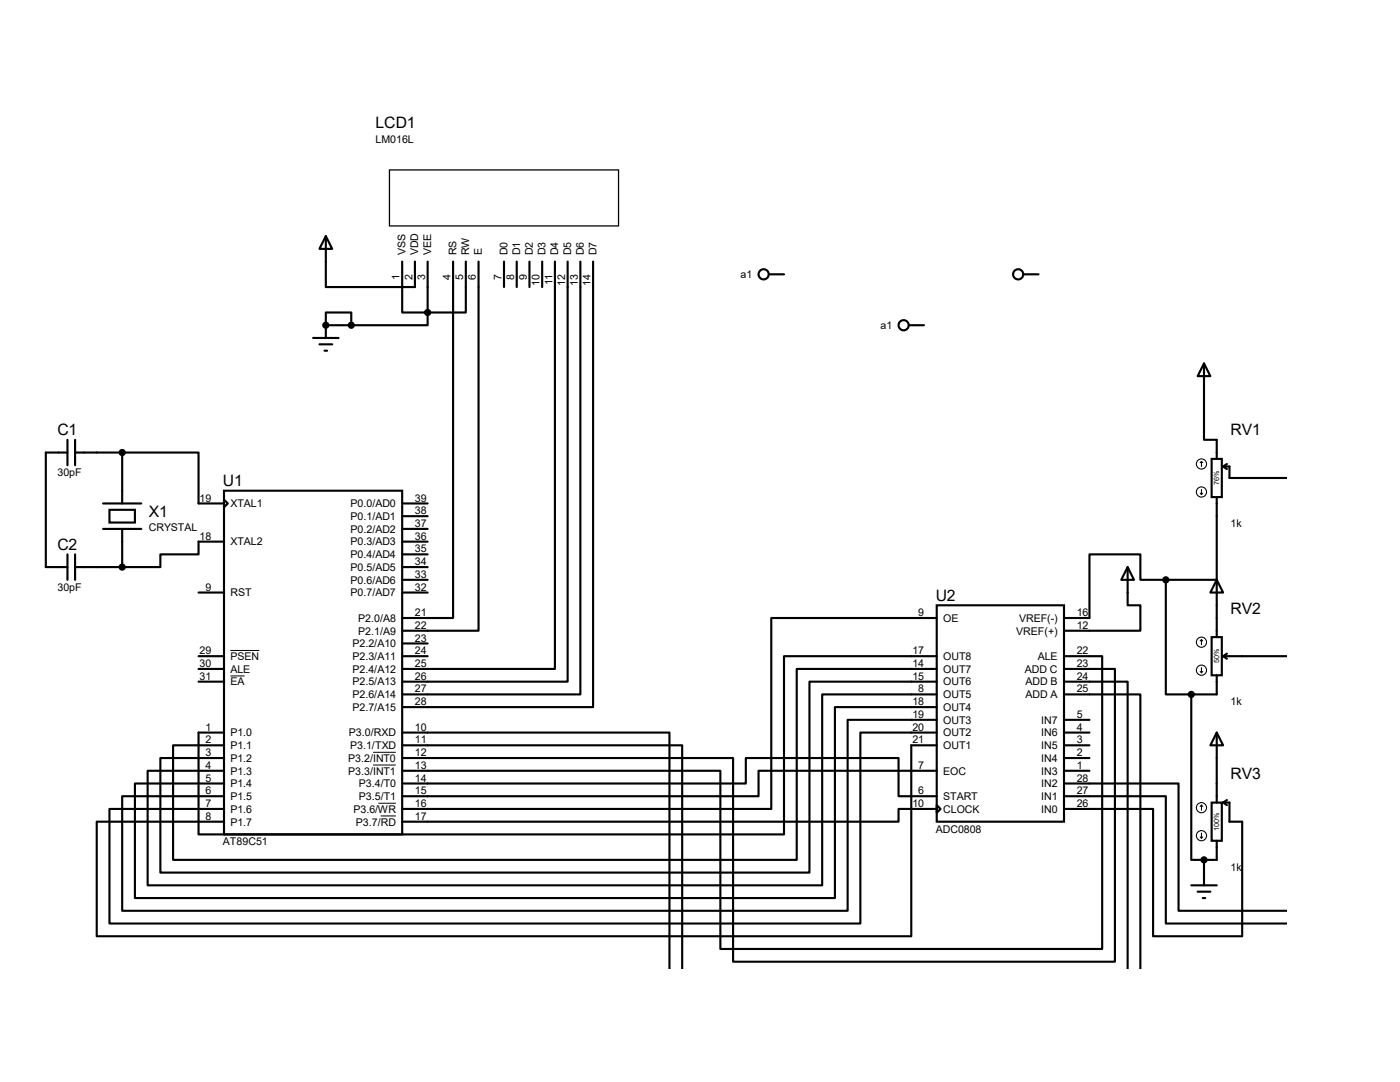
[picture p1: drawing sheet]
<svg xmlns="http://www.w3.org/2000/svg" width="279mm" height="216mm" viewBox="0 0 279 216" stroke-linecap="round" stroke-linejoin="round" font-family="sans-serif">
<g fill="none" stroke="#000" stroke-width=".42">
<path d="M65 47.1l1.3 2.6h-2.5zM65 47.1v10.2h17.8v-5.1M80.3 52.2v10.2h5M85.3 52.2v10.2M90.4 52.2v71.1h-10.1M93 52.2v10.2h-7.7M95.5 52.2v73.7h-15.2M100.6 52.2v5.1M103.1 52.2v5.1M105.7 52.2v5.1M108.2 52.2v5.1M110.7 52.2v81.3h-30.4"/>
<path d="M113.3 52.2v83.8h-33M115.8 52.2v86.4h-35.5M118.4 52.2v88.9h-38.1M153.4 54.7h3.1M204.2 54.7h3.1M62.5 67.4h5.1M63.8 68.7h2.5M64.8 70h.5M65 64.9v-2.5h5.1v2.5M65 64.9h5.1M65 64.9v2.5M85.3 62.4v2.5h-15.2"/>
<path d="M181.4 64.9h3M240.3 72.5l1.3 2.6h-2.6zM240.3 72.5v15.3h2.5v3.8M13.5 90.3h-4.4v22.9h4.4M13.5 87.8v5M15 90.3h9.4M15 87.8v5M24.4 90.3h15.2v10.2h5.1M24.4 90.3v10.2M44.7 97.9h35.6v68.6h-35.6zM44.7 99.7l.8 .8-.8 .7zM241.8 91.6h2v7.6h-2z"/>
<path d="M242.8 99.2v16.5h-10.1M244.1 93.1h1.3v2.3h11.5M244.1 93.1l.8 .5M244.9 92.6l-.8 .5M13.5 110.6v5.1M15 113.2h9.4M15 110.6v5.1M20.6 100.5h7.6M20.6 105.5h7.6M21.8 101.7h5.1v2.6h-5.1zM24.4 105.5v7.7M39.6 118.2h5.1"/>
<path d="M44.7 108.1h-5.1v2.5h-7.6v2.6h-7.6M80.3 113.2h5M80.3 108.1h5M80.3 100.5h5M80.3 118.2h5M80.3 103h5M80.3 105.5h5M80.3 110.6h5M80.3 115.7h5M225 113.2l1.3 2.5h-2.5zM225 113.2v7.6h2.6v5.1h-15.3M232.7 115.7h-5.1v-5.1h-10.2v12.7h-5.1"/>
<path d="M232.7 115.7v22.9h5M242.8 115.7l1.3 2.5h-2.5zM242.8 115.7v11.4M39.6 130.9h5.1M39.6 133.5h5.1M39.6 136h5.1M80.3 130.9h5M80.3 128.4h5M186.9 120.8h25.4v43.2h-25.4zM186.9 138.6h-22.8v38.1h-134.6v-22.9h15.2M186.9 123.3h-33v38.1h-73.6M186.9 133.5h-27.9v38.1h-124.5v-22.9h10.2"/>
<path d="M186.9 136h-25.4v38.1h-129.5v-22.8h12.7M186.9 130.9h-30.4v35.6h-116.9v-20.3h5.1M212.3 136h12.7v57.3M212.3 138.6h15.3v54.7M212.3 133.5h10.2v58.4h-76.2v-40.6h-66M212.3 130.9h7.7v58.5h-76.2v-35.6h-63.5M237.7 138.6v33h2.6M241.8 127.1h2v7.6h-2zM242.8 134.7v3.9h-5.1M244.1 130.9h12.8M244.1 130.9l.8 .5M244.9 130.4l-.8 .5"/>
<path d="M80.3 148.7h55.8v44.6M80.3 146.2h53.3v47.1M80.3 156.3h68.5v-5h30.5v7.6h7.6M186.9 148.7h-5v38.1h-162.6v-22.8h25.4M186.9 153.8h-35.5v5.1h-71.1M186.9 146.2h-15.2v38.1h-149.9v-22.9h22.9M186.9 141.1h-20.3v38.1h-139.7v-22.9h17.8M186.9 143.6h-17.7v38.1h-144.8v-22.8h20.3M212.3 156.3h22.9v25.4h21.7M212.3 158.9h20.4v25.4h24.2M212.3 146.2h5.1M212.3 148.7h5.1"/>
<path d="M212.3 151.3h5.1M212.3 153.8h5.1M212.3 143.6h5.1M242.8 146.2l1.3 2.5h-2.5zM242.8 146.2v13.9M244.9 159.6l-.8 .5M186.9 160.7l.8 .7-.8 .8zM186.9 161.4h-7.6v2.6h-99M237.7 176.7h5.1M239 177.9h2.6M240 179.2h.5M240.3 171.6v5.1"/>
<path d="M241.8 160.1h2v7.7h-2zM242.8 167.8v3.8h-2.5M244.1 160.1h1.3v3.9h2.5v22.8h-17.8v-25.4h-17.8M244.1 160.1l.8 .6"/>
<circle cx="152.4" cy="54.7" r="1.02"/>
<circle cx="203.2" cy="54.7" r="1.02"/>
<circle cx="180.3" cy="64.9" r="1.02"/>
</g>
<circle cx="65" cy="64.9" r=".21" fill="#000"/>
<path d="M46 134.9h2.8M46 129.8h5.7M74.5 150.1h4.5M74.5 152.7h4.5M75.5 160.3h3.5M76 162.8h3" fill="none" stroke="#000" stroke-width=".2"/>
<path d="M77.7 33.9h45.7v11.2h-45.7z" fill="none" stroke="#000" stroke-width=".25"/>
<g fill="#000" stroke="#000" stroke-width=".42">
<circle cx="65" cy="64.9" r=".51"/>
<circle cx="70.1" cy="64.9" r=".51"/>
<circle cx="85.3" cy="62.4" r=".51"/>
<circle cx="24.4" cy="90.3" r=".51"/>
<circle cx="24.4" cy="113.2" r=".51"/>
<circle cx="232.7" cy="115.7" r=".51"/>
<circle cx="237.7" cy="138.6" r=".51"/>
<circle cx="240.3" cy="171.6" r=".51"/>
</g>
<g fill="none" stroke="#000" stroke-width=".21">
<path d="M239.5 98.4l.3 .3M239.8 92.1l-.3 .2M239.8 92.1l.2 .2M239.8 92.1v1M239.8 97.7v1M240 98.4l-.2 .3M239.5 134l.3 .2M239.8 127.6v1.1M239.8 133.2v1M239.8 127.6l-.3 .3M239.8 127.6l.2 .3M240 134l-.2 .2"/>
<path d="M239.5 167l.3 .3M239.8 160.7v1M239.8 166.2v1.1M239.8 160.7l-.3 .2M239.8 160.7l.2 .2M240 167l-.2 .3"/>
<circle cx="239.8" cy="92.6" r="1.02"/>
<circle cx="239.8" cy="98.2" r="1.02"/>
<circle cx="239.8" cy="133.7" r="1.02"/>
<circle cx="239.8" cy="128.1" r="1.02"/>
<circle cx="239.8" cy="166.8" r="1.02"/>
<circle cx="239.8" cy="161.2" r="1.02"/>
</g>
<g font-size="3.1">
<text x="75" y="25.6">LCD1</text>
<text x="11.5" y="86.9">C1</text>
<text x="245.6" y="86.9">RV1</text>
<text x="44.5" y="97">U1</text>
<text x="29.7" y="103.1">X1</text>
<text x="11.5" y="109.7">C2</text>
<text x="186.7" y="119.9">U2</text>
<text x="245.6" y="122.4">RV2</text>
<text x="245.6" y="155.4">RV3</text>
</g>
<g font-size="2.1">
<text x="75" y="28.5">LM016L</text>
<text x="80.9" y="50.9" transform="rotate(-90 80.9 50.9)">VSS</text>
<text x="83.5" y="50.9" transform="rotate(-90 83.5 50.9)">VDD</text>
<text x="86" y="50.9" transform="rotate(-90 86 50.9)">VEE</text>
<text x="91.1" y="50.9" transform="rotate(-90 91.1 50.9)">RS</text>
<text x="93.6" y="50.9" transform="rotate(-90 93.6 50.9)">RW</text>
<text x="96.2" y="50.9" transform="rotate(-90 96.2 50.9)">E</text>
<text x="101.3" y="50.9" transform="rotate(-90 101.3 50.9)">D0</text>
<text x="103.8" y="50.9" transform="rotate(-90 103.8 50.9)">D1</text>
<text x="106.3" y="50.9" transform="rotate(-90 106.3 50.9)">D2</text>
<text x="108.9" y="50.9" transform="rotate(-90 108.9 50.9)">D3</text>
<text x="111.4" y="50.9" transform="rotate(-90 111.4 50.9)">D4</text>
<text x="114" y="50.9" transform="rotate(-90 114 50.9)">D5</text>
<text x="116.5" y="50.9" transform="rotate(-90 116.5 50.9)">D6</text>
<text x="119" y="50.9" transform="rotate(-90 119 50.9)">D7</text>
<text x="79.8" y="55.9" transform="rotate(-90 79.8 55.9)">1</text>
<text x="82.3" y="55.9" transform="rotate(-90 82.3 55.9)">2</text>
<text x="84.8" y="55.9" transform="rotate(-90 84.8 55.9)">3</text>
<text x="89.9" y="55.9" transform="rotate(-90 89.9 55.9)">4</text>
<text x="92.5" y="55.9" transform="rotate(-90 92.5 55.9)">5</text>
<text x="95" y="55.9" transform="rotate(-90 95 55.9)">6</text>
<text x="100.1" y="55.9" transform="rotate(-90 100.1 55.9)">7</text>
<text x="102.6" y="55.9" transform="rotate(-90 102.6 55.9)">8</text>
<text x="105.2" y="55.9" transform="rotate(-90 105.2 55.9)">9</text>
<text x="107.7" y="57.1" transform="rotate(-90 107.7 57.1)">10</text>
<text x="110.2" y="56.9" transform="rotate(-90 110.2 56.9)">11</text>
<text x="112.8" y="57.1" transform="rotate(-90 112.8 57.1)">12</text>
<text x="115.3" y="57.1" transform="rotate(-90 115.3 57.1)">13</text>
<text x="117.9" y="57.1" transform="rotate(-90 117.9 57.1)">14</text>
<text x="147.8" y="55.5">a1</text>
<text x="175.7" y="65.7">a1</text>
<text x="11.5" y="95">30pF</text>
<text x="39.8" y="100.1">19</text>
<text x="46" y="101.2">XTAL1</text>
<text x="70" y="101.2">P0.0/AD0</text>
<text x="82.8" y="100.1">39</text>
<text x="29.7" y="106">CRYSTAL</text>
<text x="39.8" y="107.7">18</text>
<text x="70" y="103.8">P0.1/AD1</text>
<text x="70" y="106.3">P0.2/AD2</text>
<text x="82.8" y="102.6">38</text>
<text x="82.8" y="105.2">37</text>
<text x="82.8" y="107.7">36</text>
<text x="245.6" y="105.2">1k</text>
<text x="46" y="108.8">XTAL2</text>
<text x="70" y="108.8">P0.3/AD3</text>
<text x="70" y="111.4">P0.4/AD4</text>
<text x="70" y="113.9">P0.5/AD5</text>
<text x="82.8" y="110.2">35</text>
<text x="82.8" y="112.8">34</text>
<text x="11.5" y="117.9">30pF</text>
<text x="41" y="117.9">9</text>
<text x="46" y="119">RST</text>
<text x="70" y="116.5">P0.6/AD6</text>
<text x="70" y="119">P0.7/AD7</text>
<text x="82.8" y="115.3">33</text>
<text x="82.8" y="117.9">32</text>
<text x="71.5" y="124.1">P2.0/A8</text>
<text x="82.8" y="122.9">21</text>
<text x="82.8" y="125.5">22</text>
<text x="183.2" y="122.9">9</text>
<text x="188.2" y="124.1">OE</text>
<text x="203.4" y="124.1">VREF(-)</text>
<text x="214.9" y="125.5">12</text>
<text x="214.9" y="122.9">16</text>
<text x="39.8" y="130.6">29</text>
<text x="46" y="131.7">PSEN</text>
<text x="70.4" y="129.2">P2.2/A10</text>
<text x="70.4" y="131.7">P2.3/A11</text>
<text x="71.5" y="126.6">P2.1/A9</text>
<text x="82.8" y="128">23</text>
<text x="82.8" y="130.6">24</text>
<text x="182.1" y="130.6">17</text>
<text x="188.2" y="131.7">OUT8</text>
<text x="202.8" y="126.6">VREF(+)</text>
<text x="207.1" y="131.7">ALE</text>
<text x="214.9" y="130.6">22</text>
<text x="39.8" y="133.1">30</text>
<text x="39.8" y="135.6">31</text>
<text x="46" y="134.2">ALE</text>
<text x="46" y="136.8">EA</text>
<text x="70.4" y="134.2">P2.4/A12</text>
<text x="70.4" y="136.8">P2.5/A13</text>
<text x="82.8" y="133.1">25</text>
<text x="82.8" y="135.6">26</text>
<text x="182.1" y="133.1">14</text>
<text x="182.1" y="135.6">15</text>
<text x="188.2" y="134.2">OUT7</text>
<text x="188.2" y="136.8">OUT6</text>
<text x="204.5" y="134.2">ADD C</text>
<text x="204.6" y="136.8">ADD B</text>
<text x="214.9" y="135.6">24</text>
<text x="214.9" y="133.1">23</text>
<text x="70.4" y="141.9">P2.7/A15</text>
<text x="70.4" y="139.3">P2.6/A14</text>
<text x="82.8" y="140.7">28</text>
<text x="82.8" y="138.2">27</text>
<text x="182.1" y="140.7">18</text>
<text x="182.1" y="143.3">19</text>
<text x="183.2" y="138.2">8</text>
<text x="188.2" y="139.3">OUT5</text>
<text x="188.2" y="141.9">OUT4</text>
<text x="204.6" y="139.3">ADD A</text>
<text x="214.9" y="138.2">25</text>
<text x="214.9" y="143.3">5</text>
<text x="245.6" y="140.7">1k</text>
<text x="41" y="145.8">1</text>
<text x="41" y="148.3">2</text>
<text x="46" y="146.9">P1.0</text>
<text x="46" y="149.5">P1.1</text>
<text x="69.6" y="146.9">P3.0/RXD</text>
<text x="69.9" y="149.5">P3.1/TXD</text>
<text x="82.8" y="145.8">10</text>
<text x="82.8" y="148.3">11</text>
<text x="182.1" y="148.3">21</text>
<text x="182.1" y="145.8">20</text>
<text x="188.2" y="149.5">OUT1</text>
<text x="188.2" y="146.9">OUT2</text>
<text x="188.2" y="144.4">OUT3</text>
<text x="207.8" y="149.5">IN5</text>
<text x="207.8" y="146.9">IN6</text>
<text x="207.8" y="144.4">IN7</text>
<text x="214.9" y="148.3">3</text>
<text x="214.9" y="145.8">4</text>
<text x="41" y="150.9">3</text>
<text x="41" y="153.4">4</text>
<text x="41" y="156">5</text>
<text x="46" y="152">P1.2</text>
<text x="46" y="154.6">P1.3</text>
<text x="69.5" y="152">P3.2/INT0</text>
<text x="69.5" y="154.6">P3.3/INT1</text>
<text x="82.8" y="150.9">12</text>
<text x="82.8" y="153.4">13</text>
<text x="82.8" y="156">14</text>
<text x="183.2" y="153.4">7</text>
<text x="188.2" y="154.6">EOC</text>
<text x="207.8" y="154.6">IN3</text>
<text x="207.8" y="152">IN4</text>
<text x="214.9" y="153.4">1</text>
<text x="214.9" y="150.9">2</text>
<text x="214.9" y="156">28</text>
<text x="41" y="158.5">6</text>
<text x="41" y="161">7</text>
<text x="46" y="157.1">P1.4</text>
<text x="46" y="159.6">P1.5</text>
<text x="71.6" y="157.1">P3.4/T0</text>
<text x="71.6" y="159.6">P3.5/T1</text>
<text x="82.8" y="161">16</text>
<text x="82.8" y="158.5">15</text>
<text x="182.1" y="161">10</text>
<text x="183.2" y="158.5">6</text>
<text x="188.2" y="159.6">START</text>
<text x="207.8" y="157.1">IN2</text>
<text x="207.8" y="159.6">IN1</text>
<text x="214.9" y="158.5">27</text>
<text x="214.9" y="161">26</text>
<text x="41" y="163.6">8</text>
<text x="46" y="162.2">P1.6</text>
<text x="46" y="164.7">P1.7</text>
<text x="70.6" y="162.2">P3.6/WR</text>
<text x="71" y="164.7">P3.7/RD</text>
<text x="82.8" y="163.6">17</text>
<text x="186.7" y="166.1">ADC0808</text>
<text x="188.2" y="162.2">CLOCK</text>
<text x="207.8" y="162.2">IN0</text>
<text x="44.5" y="168.7">AT89C51</text>
<text x="245.6" y="173.7">1k</text>
</g>
<g font-size="1.4">
<text x="243.3" y="96.8" transform="rotate(-90 243.3 96.8)">76%</text>
<text x="243.3" y="132.4" transform="rotate(-90 243.3 132.4)">50%</text>
<text x="243.3" y="165.8" transform="rotate(-90 243.3 165.8)">100%</text>
</g>
</svg>
